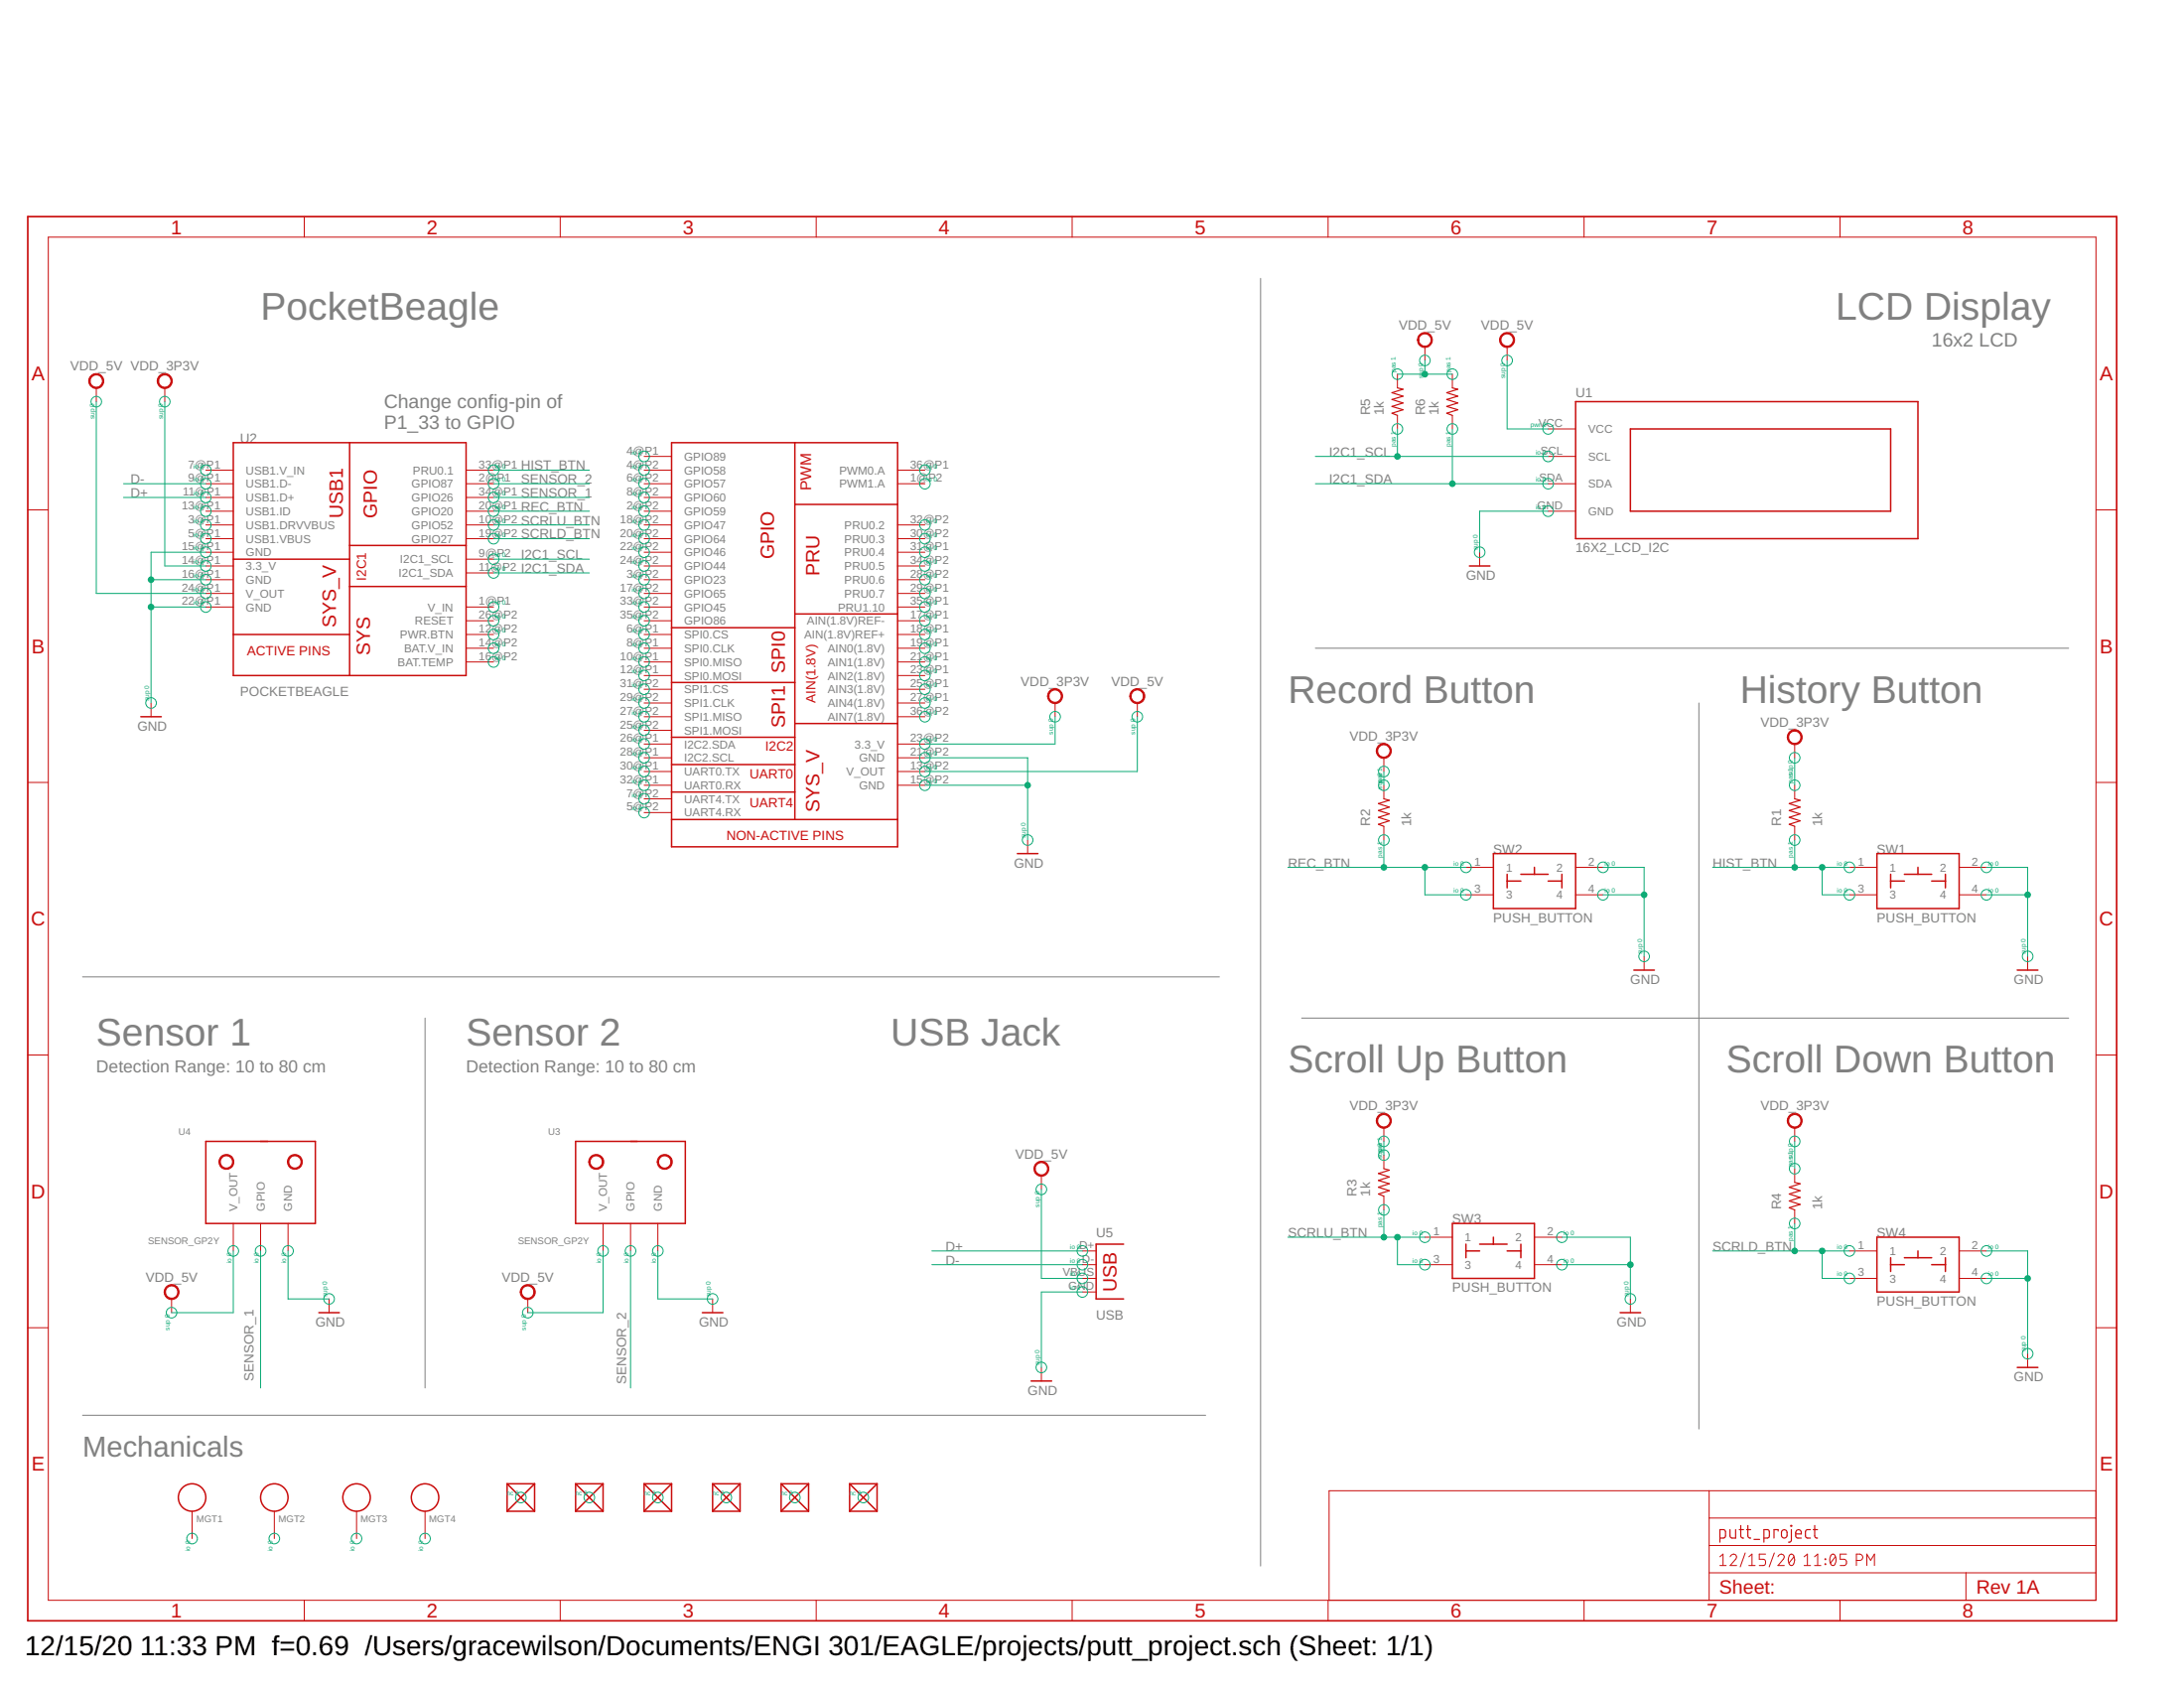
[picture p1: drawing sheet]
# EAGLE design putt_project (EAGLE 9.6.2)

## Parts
FUD1  FIDUCIAL  [FIDUCIAL_40MIL]
FUD2  FIDUCIAL  [FIDUCIAL_40MIL]
FUD3  FIDUCIAL  [FIDUCIAL_40MIL]
FUD4  FIDUCIAL  [FIDUCIAL_40MIL]
FUD5  FIDUCIAL  [FIDUCIAL_40MIL]
FUD6  FIDUCIAL  [FIDUCIAL_40MIL]
MGT1  MOUNTING_HOLE  [MOUNTING_HOLE]
MGT2  MOUNTING_HOLE  [MOUNTING_HOLE]
MGT3  MOUNTING_HOLE  [MOUNTING_HOLE]
MGT4  MOUNTING_HOLE  [MOUNTING_HOLE]
R1  1k  R_R0603  [R0603]
R2  1k  R_R0603  [R0603]
R3  1k  R_R0603  [R0603]
R4  1k  R_R0603  [R0603]
R5  1k  R_R0603  [R0603]
R6  1k  R_R0603  [R0603]
SW1  PUSH_BUTTON  [BUTTON_12.5MM]
SW2  PUSH_BUTTON  [BUTTON_12.5MM]
SW3  PUSH_BUTTON  [BUTTON_12.5MM]
SW4  PUSH_BUTTON  [BUTTON_12.5MM]
U1  16X2_LCD_I2C  [16X2_LCD_I2C]
U2  POCKETBEAGLE  [POCKETBEAGLE]
U3  SENSOR_GP2Y  [SENSOR_IR]
U4  SENSOR_GP2Y  [SENSOR_IR]
U5  USB  [USB-A-H]

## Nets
D+: U2.11@P1(USB1.D+) U5.D+
D-: U2.9@P1(USB1.D-) U5.D-
GND: SW1.2 SW1.4 SW2.2 SW2.4 SW3.2 SW3.4 SW4.2 SW4.4 U1.GND U2.15@P1(GND) U2.15@P2(GND) U2.16@P1(GND) U2.21@P2(GND) U2.22@P1(GND) U3.GND U4.GND U5.GND
HIST_BTN: R1.1 SW1.1 SW1.3 U2.33@P1(PRU0.1)
I2C1_SCL: R5.1 U1.SCL U2.9@P2(I2C1_SCL)
I2C1_SDA: R6.1 U1.SDA U2.11@P2(I2C1_SDA)
REC_BTN: R2.1 SW2.1 SW2.3 U2.20@P1(GPIO20)
SCRLD_BTN: R4.1 SW4.1 SW4.3 U2.19@P2(GPIO27)
SCRLU_BTN: R3.1 SW3.1 SW3.3 U2.10@P2(GPIO52)
SENSOR_1: U2.34@P1(GPIO26) U4.GPIO
SENSOR_2: U2.2@P1(GPIO87) U3.GPIO
VDD_3P3V: R1.2 R2.2 R3.2 R4.2 U2.14@P1(3.3_V) U2.23@P2(3.3_V)
VDD_5V: R5.2 R6.2 U1.VCC U2.13@P2(V_OUT) U2.24@P1(V_OUT) U3.PWR(V_OUT) U4.PWR(V_OUT) U5.VBUS
Unconnected: FUD1.P$1 FUD2.P$1 FUD3.P$1 FUD4.P$1 FUD5.P$1 FUD6.P$1 MGT1.P$1 MGT2.P$1 MGT3.P$1 MGT4.P$1 U2.1@P1(V_IN) U2.1@P2(PWM1.A) U2.2@P2(GPIO59) U2.3@P1(USB1.DRVVBUS) U2.3@P2(GPIO23) U2.4@P1(GPIO89) U2.4@P2(GPIO58) U2.5@P1(USB1.VBUS) U2.5@P2(UART4.RX) U2.6@P1(SPI0.CS) U2.6@P2(GPIO57) U2.7@P1(USB1.V_IN) U2.7@P2(UART4.TX) U2.8@P1(SPI0.CLK) U2.8@P2(GPIO60) U2.10@P1(SPI0.MISO) U2.12@P1(SPI0.MOSI) U2.12@P2(PWR.BTN) U2.13@P1(USB1.ID) U2.14@P2(BAT.V_IN) U2.16@P2(BAT.TEMP) U2.17@P1(AIN(1.8V)REF-) U2.17@P2(GPIO65) U2.18@P1(AIN(1.8V)REF+) U2.18@P2(GPIO47) U2.19@P1(AIN0(1.8V)) U2.20@P2(GPIO64) U2.21@P1(AIN1(1.8V)) U2.22@P2(GPIO46) U2.23@P1(AIN2(1.8V)) U2.24@P2(GPIO44) U2.25@P1(AIN3(1.8V)) U2.25@P2(SPI1.MOSI) U2.26@P1(I2C2.SDA) U2.26@P2(RESET) U2.27@P1(AIN4(1.8V)) U2.27@P2(SPI1.MISO) U2.28@P1(I2C2.SCL) U2.28@P2(PRU0.6) U2.29@P1(PRU0.7) U2.29@P2(SPI1.CLK) U2.30@P1(UART0.TX) U2.30@P2(PRU0.3) U2.31@P1(PRU0.4) U2.31@P2(SPI1.CS) U2.32@P1(UART0.RX) U2.32@P2(PRU0.2) U2.33@P2(GPIO45) U2.34@P2(PRU0.5) U2.35@P1(PRU1.10) U2.35@P2(GPIO86) U2.36@P1(PWM0.A) U2.36@P2(AIN7(1.8V))

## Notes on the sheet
- PocketBeagle | LCD Display
- 16x2 LCD
- Change config-pin of 
  P1_33 to GPIO
- Record Button | History Button
- Sensor 1 | Sensor 2 | USB Jack
- Detection Range: 10 to 80 cm | Detection Range: 10 to 80 cm | Scroll Up Button | Scroll Down Button
- U5
- USB
- Mechanicals
